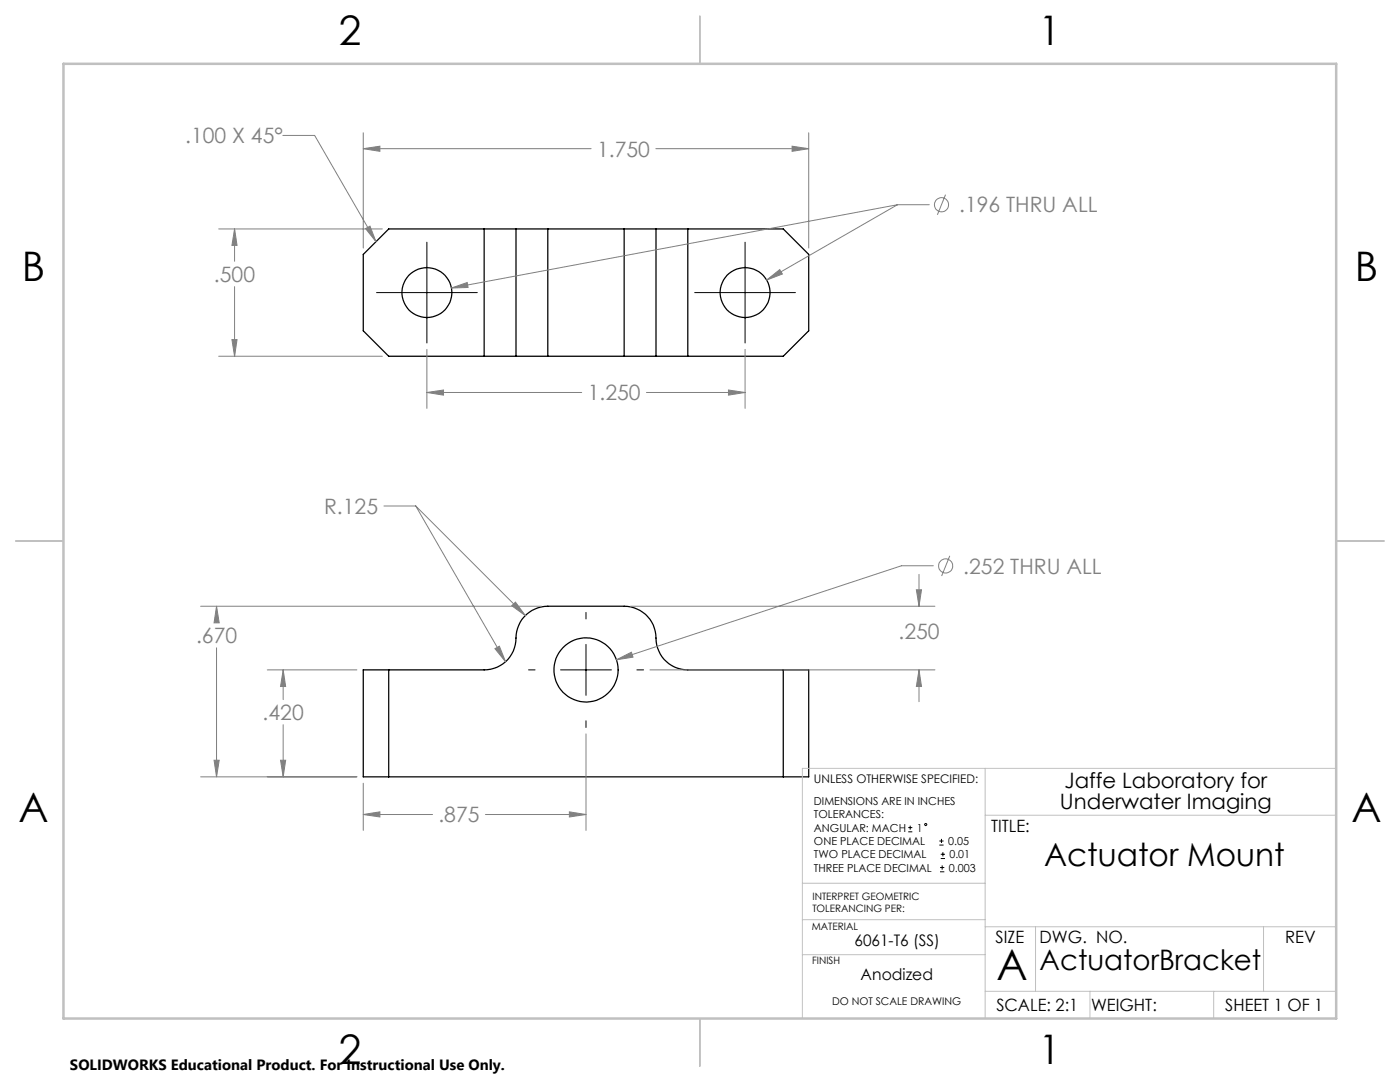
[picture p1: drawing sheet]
<svg xmlns="http://www.w3.org/2000/svg" width="279mm" height="216mm" viewBox="0 0 279 216" stroke-linecap="round" stroke-linejoin="round" font-family="sans-serif">
<g fill="none" stroke="#000" stroke-width=".25">
<path d="M96.6 45.7h6.4M96.6 45.7h-19l-5.1 5.1v15.2l5.1 5.1h19M96.6 45.7v25.4M103 45.7h6.3M103 45.7v25.4M109.3 45.7v25.4M109.3 45.7h15.3M124.6 45.7h6.3M124.6 45.7v25.4M130.9 45.7h6.4M130.9 45.7v25.4M137.3 45.7h19l5.1 5.1v15.2l-5.1 5.1h-19"/>
<path d="M137.3 45.7v25.4M96.6 71.1h6.4M103 71.1h6.3M109.3 71.1h15.3M124.6 71.1h6.3M130.9 71.1h6.4M72.5 133.7h24.1a6.4 6.4 0 0 0 6.4-7.1 6.4 6.4 0 0 1 6.3-5.6h15.3a6.5 6.5 0 0 1 6.4 7 6.4 6.4 0 0 0 6.3 5.7h24.1v21.3h-88.9zM77.6 133.7v21.3M156.3 133.7v21.3"/>
<circle cx="85.2" cy="58.4" r="5"/>
<circle cx="148.7" cy="58.4" r="5"/>
<circle cx="117" cy="133.7" r="6.4"/>
</g>
<g fill="none" stroke="#808080" stroke-width=".2">
<path d="M56.4 27h6.4l12.2 21.2M72.5 29.7l3.3-.5v1zM72.5 26.5v23M72.5 29.7h45.5M130.9 29.7h30.5M158.1 29.2l3.3 .5-3.3 .5zM161.4 26.5v23M188.7 38.8l-1.6 4.1M43.6 45.7h32.7M46.8 45.7l.5 3.3h-1zM46.8 45.7v6.4M46.8 57.2v13.9"/>
<path d="M73 45.6l.8-.5 1.2 3.1zM90.1 57.5l3.1-1.1 .2 1zM153 55.9l2.6-2.1 .5 .9zM179.1 40.9l-26.1 15M179.1 40.9h6.4M179.1 40.9l-89 16.6M43.6 71.1h32.7M46.3 67.8h1l-.5 3.3zM85.2 78.3l3.3-.5v1zM85.2 69.7v11.8M85.2 78.3h30.9M129 78.3h19.7"/>
<path d="M145.4 77.8l3.3 .5-3.3 .5zM148.7 69.7v11.8M76.6 101h6.4M83 101l21.8 21.8M83 101l17.9 31M182.9 117.7h1l-.5 3.3zM183.4 114.6v6.4M186.3 112.9h-6.4l-56.9 18.8M189.5 110.9l-1.6 4M40 121h68.1M43.2 121l.5 3.3h-1zM43.2 121v3.2"/>
<path d="M43.2 129.3v25.7M53.3 133.7h17.9M56.5 133.7l.5 3.3h-1zM56.5 133.7v5.9M98.8 129.4l.9-.5 1.2 3.1zM102.1 120.9l.8-.7 1.9 2.6zM123 131.7l3-1.6 .3 1zM125.8 121h60.8M129.7 133.7h56.9M183.4 133.7l.5 3.3h-1zM183.4 133.7v6.3M40 155h31.2"/>
<path d="M42.7 151.7h1l-.5 3.3zM56 151.7h1l-.5 3.3zM56.5 144.6v10.4M72.5 156.3v9.4M116.9 146.4v19.3M72.5 162.5l3.3-.5v1zM72.5 162.5h13.8M96.9 162.5h20M113.6 162l3.3 .5-3.3 .5z"/>
<circle cx="187.9" cy="40.9" r="1.4"/>
<circle cx="188.7" cy="112.9" r="1.41"/>
</g>
<g fill="none" stroke="#000" stroke-width=".2">
<path d="M75.1 58.4h20.1M85.2 48.3v20.1M138.6 58.4h20.2M148.7 48.3v20.1M105.5 133.7h1.3M111.9 133.7h10.1M116.9 122.2v1.3M116.9 128.6v10.1M127.1 133.7h1.3M116.9 143.8v1.4M181.3 166h.8M181.3 165.1h.8"/>
<path d="M181.6 164.7v.9M187.5 168.6h.8M187.5 167.8h.8M187.6 174h.9M187.6 173.1h.9M187.7 171.3h.9M187.7 170.5h.9M187.9 167.4v.8M188 172.7v.8M188.2 170v.9"/>
<circle cx="184.8" cy="164.5" r=".2"/>
</g>
<path d="M196.6 153.3v49.9M266.7 153.3h-106.6v49.9M160.1 176.2h36.5M196.6 162.7h70.1M160.1 190.5h36.5M160.1 183.5h36.5M196.6 197.8h70.1M196.6 184.9h70.1M206.7 184.9v12.9M217.5 197.8v5.4M242.2 197.8v5.4M252.2 184.9v12.9" fill="none" stroke="#c0c0c0" stroke-width=".2"/>
<path d="M139.7 3.2v9.5M3.1 107.9h9.6M266.7 107.9h9.5M139.7 203.2v9.6" fill="none" stroke="#c0c0c0" stroke-width=".25"/>
<path d="M12.7 12.7h254v190.5h-254z" fill="none" stroke="#c0c0c0" stroke-width=".5"/>
<path d="M123 131.7l3.3-.6-.3-1zM56.5 133.7l.5 3.3h-1zM56 151.7h1l-.5 3.3zM43.2 121l.5 3.3h-1zM42.7 151.7h1l-.5 3.3zM183.4 133.7l.5 3.3h-1zM182.9 117.7h1l-.5 3.3zM113.6 162l3.3 .5-3.3 .5zM72.5 162.5l3.3-.5v1zM102.1 120.9l2.7 1.9-1.9-2.6zM98.8 129.4l2.1 2.6-1.2-3.1zM153 55.9l3.1-1.2-.5-.9zM90.1 57.5l3.3-.1-.2-1zM85.2 78.3l3.3-.5v1zM145.4 77.8l3.3 .5-3.3 .5zM46.8 45.7l.5 3.3h-1zM46.3 67.8h1l-.5 3.3zM72.5 29.7l3.3-.5v1zM158.1 29.2l3.3 .5-3.3 .5zM73 45.6l.8-.5 1.2 3.1z" fill="#808080"/>
<text font-size="8.5" x="198.9" y="195.5">A</text>
<g font-size="8.1">
<text x="67.6" y="8.9">2</text>
<text x="207.3" y="8.9">1</text>
<text x="4.4" y="56.2">B</text>
<text x="270.4" y="56.2">B</text>
<text x="3.7" y="164.1">A</text>
<text x="269.7" y="164.1">A</text>
<text x="67.6" y="212.4">2</text>
<text x="207.3" y="212.4">1</text>
</g>
<text font-size="6.3" x="208.4" y="172.9">Actuator Mount</text>
<text font-size="5.6" x="207.5" y="193.5">ActuatorBracket</text>
<g font-size="4.2" fill="#808080">
<text x="37" y="28.6">.100 X 45°</text>
<text x="119.2" y="31.3">1.750</text>
<text x="191.4" y="42.4">.196 THRU ALL</text>
<text x="42.7" y="56.2">.500</text>
<text x="117.3" y="79.9">1.250</text>
<text x="64.7" y="102.5">R.125</text>
<text x="192.2" y="114.5">.252 THRU ALL</text>
<text x="39.1" y="128.3">.670</text>
<text x="179.3" y="127.4">.250</text>
<text x="52.4" y="143.7">.420</text>
<text x="87.5" y="164.1">.875</text>
</g>
<g font-size="4.2">
<text x="211.5" y="161.5">Underwater Imaging</text>
<text x="212.4" y="157.3">Jaffe Laboratory for</text>
</g>
<g font-size="3.4">
<text x="197.8" y="166">TITLE:</text>
<text x="198.7" y="188.1">SIZE</text>
<text x="207.5" y="188.1">DWG. NO.</text>
<text x="256.5" y="188.2">REV</text>
<text x="198.8" y="201.7">SCALE: 2:1</text>
<text x="217.7" y="201.8">WEIGHT:</text>
<text x="244.5" y="201.7">SHEET 1 OF 1</text>
</g>
<g font-size="3.2">
<text x="170.5" y="188.7">6061-T6 (SS)</text>
<text x="171.8" y="195.5">Anodized</text>
</g>
<text font-size="3" x="14" y="213.5">SOLIDWORKS Educational Product. For Instructional Use Only.</text>
<text font-size="2.4" x="162.4" y="156.2">UNLESS OTHERWISE SPECIFIED:</text>
<g font-size="2.2">
<text x="162.4" y="160.7">DIMENSIONS ARE IN INCHES</text>
<text x="162.4" y="163.3">TOLERANCES:</text>
<text x="162.4" y="166">ANGULAR: MACH</text>
<text x="183" y="166">1</text>
<text x="162.4" y="173.9">THREE PLACE DECIMAL</text>
<text x="162.4" y="171.3">TWO PLACE DECIMAL</text>
<text x="162.4" y="168.6">ONE PLACE DECIMAL</text>
<text x="189.2" y="168.6">0.05</text>
<text x="189.4" y="173.9">0.003</text>
<text x="189.5" y="171.3">0.01</text>
</g>
<text font-size="2.1" x="166.1" y="200.5">DO NOT SCALE DRAWING</text>
<g font-size="2">
<text x="162.1" y="179.5">INTERPRET GEOMETRIC</text>
<text x="162" y="185.6">MATERIAL</text>
<text x="162.1" y="182">TOLERANCING PER:</text>
<text x="162.1" y="192.4">FINISH</text>
</g>
</svg>
